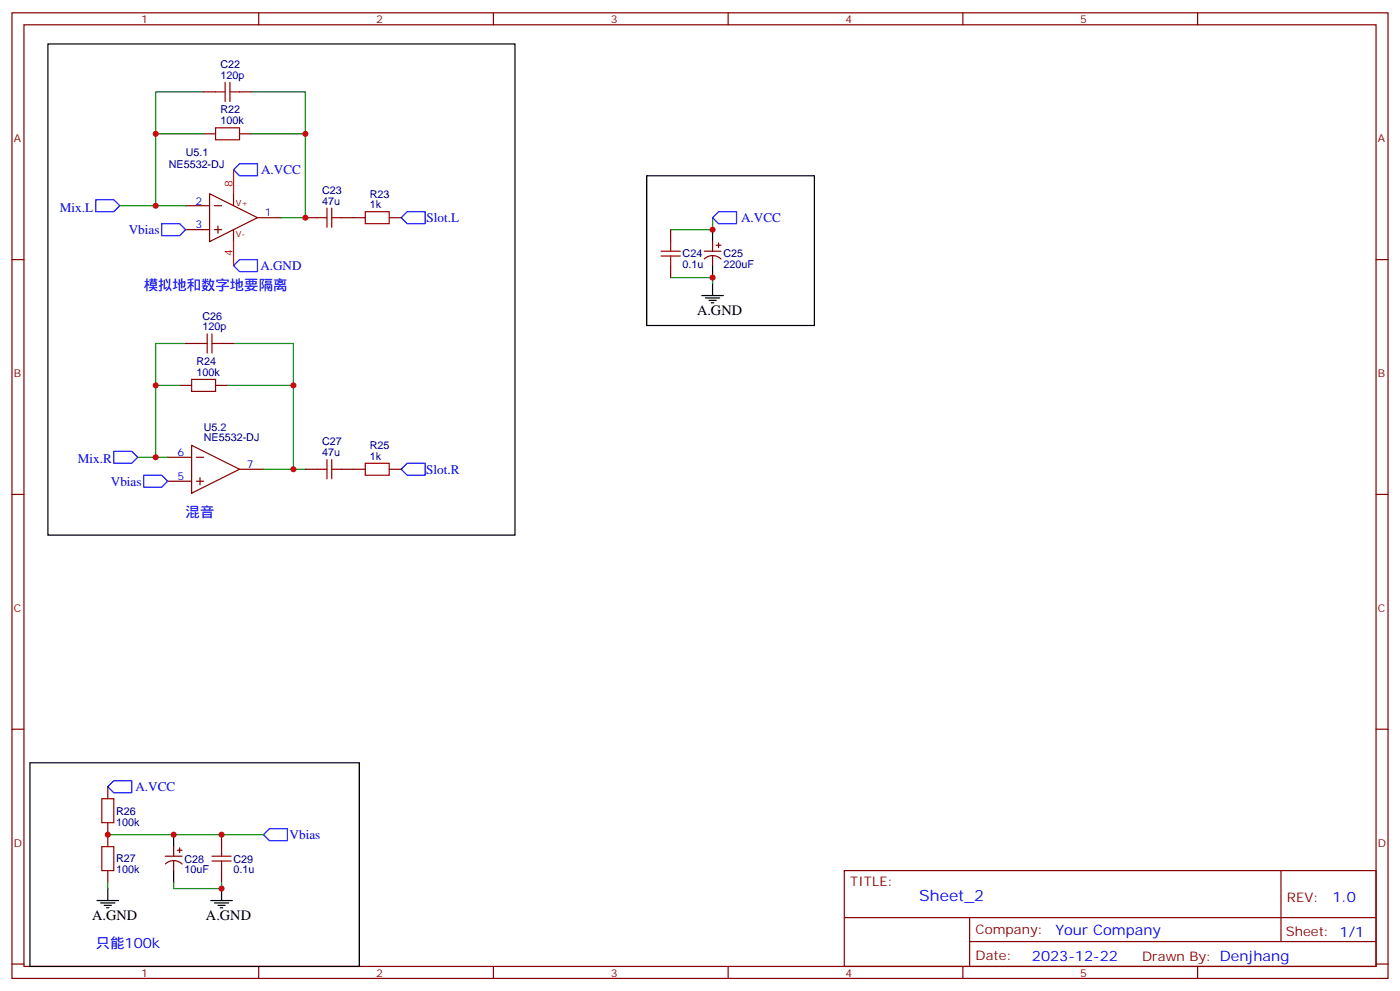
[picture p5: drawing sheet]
<svg xmlns="http://www.w3.org/2000/svg" width="412mm" height="292mm" viewBox="0 0 412 292" stroke-linecap="round" stroke-linejoin="round" font-family="sans-serif">
<g fill="none" stroke="#870000" stroke-width=".35">
<path d="M3.5 3.8h405.4v284.3h-405.4zM7.1 7.3h398.2v277.3h-398.2zM76.2 3.8v3.5M145.3 3.8v3.5M214.5 3.8v3.5M283.6 3.8v3.5M352.8 3.8v3.5M60 39.4h3.5M60 27.1h3.5M70.6 39.4h3.5M70.6 27.1h3.5M61.7 57l14.1 7.1-14.1 7.1z"/>
<path d="M68.8 57v3.6M3.5 76.4h3.6M54.7 60.6h7M54.7 67.6h7M63.1 60.6h2.2M63.1 67.6h2.2M64.2 66.6v2.1M68.8 67.6v3.6M75.8 64.1h7.1M90 64.1h3.5M100.5 64.1h7.1M114.7 64.1h3.5"/>
<path d="M197.6 67.6v3.6M197.6 78.2v3.5M207.4 74h5M207.5 76.2a3.5 3.5 0 0 1 4.9 .1M209.9 71.2v2.8M209.9 75.4v2.8M211 72.2h1.4M211.7 71.5v1.4M405.3 76.4h3.6M52.9 113.5h3.5M54.7 101.1h3.5M63.5 113.5h3.5"/>
<path d="M65.3 101.1h3.5M49.4 134.7h7M56.4 131.1l14.2 7.1-14.2 7zM57.9 134.7h2.1M70.6 138.2h7M90 138.2h3.5M100.5 138.2h7.1M114.7 138.2h3.5M3.5 145.6h3.6M49.4 141.7h7M57.9 141.7h2.1M58.9 140.7v2.1"/>
<path d="M405.3 145.6h3.6M3.5 214.7h3.6M405.3 214.7h3.6M31.7 231.7v3.5M31.7 242.3v7M31.7 256.4v3.5M48.7 252.1h4.9M48.7 254.4a3.5 3.5 0 0 1 4.9 0M51.2 249.3v2.8M51.2 253.5v2.9M52.2 250.4h1.4M52.9 249.7v1.4"/>
<path d="M65.3 245.8v3.5M65.3 256.4v3.5M248.7 256.4h156.6v28.2h-156.6zM377.3 256.4v20.9M248.7 270.2h156.5M285.6 277.3h119.6M285.6 270.2v14.1M3.5 283.9h3.6M76.2 284.6v3.5M145.3 284.6v3.5M214.5 284.6v3.5M283.6 284.6v3.5"/>
<path d="M352.8 284.6v3.5M405.3 283.9h3.6"/>
</g>
<g fill="none" stroke="#a10000" stroke-width=".35">
<path d="M63.5 37.6h7.1v3.6h-7.1zM63.5 27.1h2.8M66.3 24.2v5.7M67.7 27.1h2.9M67.7 24.2v5.7M93.5 64.1h2.8M96.3 61.3v5.6M97.7 64.1h2.8M97.7 61.3v5.6M107.6 62.3h7.1v3.6h-7.1zM194.7 75.4h5.7M194.7 74h5.7"/>
<path d="M197.6 71.2v2.8M197.6 75.4v2.8M61 98.3v5.7M62.4 98.3v5.7M56.4 111.7h7.1v3.6h-7.1zM58.2 101.1h2.8M62.4 101.1h2.9M93.5 138.2h2.8M96.3 135.4v5.6M97.7 135.4v5.6M97.7 138.2h2.8M107.6 136.4h7.1v3.5h-7.1z"/>
<path d="M30 235.2h3.5v7.1h-3.5zM30 249.3h3.5v7.1h-3.5zM62.4 253.5h5.7M62.4 252.1h5.7M65.3 249.3v2.8M65.3 253.5v2.9"/>
</g>
<g fill="none" stroke="#000" stroke-width=".35">
<path d="M190.5 51.8h49.4v44h-49.4zM209.9 67.6v3.6M209.9 78.2v3.5M206.7 87h6.4M207.8 87.7h4.2M208.8 88.4h2.2M209.5 89.1h.8M209.9 83.5v3.5M8.8 224.6h97v60h-97zM51.2 245.8v3.5M51.2 256.4v3.5M28.6 265.2h6.3"/>
<path d="M29.6 265.9h4.3M30.7 266.6h2.1M31.4 267.3h.7M31.7 261.7v3.5M62.1 265.2h6.3M63.1 265.9h4.3M64.2 266.6h2.1M64.9 267.3h.7M65.3 261.7v3.5"/>
</g>
<path d="M28.2 58.8h5.3l1.8 1.8-1.8 1.7h-5.3zM70.6 48.2h5.2v3.6h-5.2l-1.8-1.8zM47.6 65.9h5.3l1.8 1.7-1.8 1.8h-5.3zM68.8 78.2l1.8-1.8h5.2v3.6h-5.2zM119.9 62.3h5.3v3.6h-5.3l-1.7-1.8zM211.7 62.3h5.3v3.6h-5.3l-1.8-1.8zM33.5 132.9h5.3l1.8 1.8-1.8 1.7h-5.3zM42.3 139.9h5.3l1.8 1.8-1.8 1.8h-5.3zM119.9 136.4h5.3v3.5h-5.3l-1.7-1.7zM33.5 229.9h5.3v3.5h-5.3l-1.8-1.7zM79.4 244h5.3v3.5h-5.3l-1.8-1.7z" fill="none" stroke="#00f" stroke-width=".35"/>
<g fill="none" stroke="#008700" stroke-width=".35">
<path d="M60 27.1h-14.1v12.3M60 39.4h-14.1v21.2M74.1 27.1h15.9v12.3M74.1 39.4h15.9v24.7h-7.1M35.3 60.6h19.4M209.9 64.1v3.5h-12.3M197.6 81.7h12.3v1.8M52.9 113.5h-7v21.2M54.7 101.1h-8.8v12.4M67 113.5h19.4v24.7h-8.8M68.8 101.1h17.6v12.4M40.6 134.7h8.8"/>
<path d="M86.4 138.2h3.6M31.7 245.8h45.9M31.7 259.9v1.8M51.2 259.9v1.8h14.1v-1.8"/>
</g>
<path d="M68.8 50v7M68.8 71.2v7" fill="none" stroke="#f00" stroke-width=".35"/>
<g fill="#c00">
<circle cx="51.2" cy="245.8" r=".88"/>
<circle cx="31.8" cy="245.8" r=".88"/>
<circle cx="65.3" cy="261.7" r=".88"/>
<circle cx="65.3" cy="245.8" r=".88"/>
<circle cx="45.9" cy="113.5" r=".88"/>
<circle cx="45.9" cy="134.7" r=".88"/>
<circle cx="45.9" cy="39.4" r=".88"/>
<circle cx="45.9" cy="60.6" r=".88"/>
<circle cx="86.4" cy="113.5" r=".88"/>
<circle cx="90" cy="39.4" r=".88"/>
<circle cx="86.4" cy="138.2" r=".88"/>
<circle cx="90" cy="64.1" r=".88"/>
<circle cx="209.9" cy="81.7" r=".88"/>
<circle cx="209.9" cy="67.6" r=".88"/>
</g>
<path d="M14.1 12.9h137.6v144.7h-137.6z" fill="none" stroke="#000" stroke-width=".35"/>
<text font-size="4.6" fill="#00f" x="270.8" y="265.4">Sheet_2</text>
<g font-size="4.2" fill="#00f">
<text x="42.3" y="85.3">模拟地和数字地要隔离</text>
<text x="54.7" y="152.3">混音</text>
<text x="392.5" y="265.6">1.0</text>
<text x="310.9" y="275.2">Your Company</text>
<text x="28.2" y="279.3">只能100k</text>
<text x="304" y="283">2023-12-22</text>
</g>
<g font-size="4.2">
<text x="205.3" y="92.7">A.GND</text>
<text x="27.2" y="270.8">A.GND</text>
<text x="60.7" y="270.8">A.GND</text>
</g>
<g font-size="3.9" fill="#00f">
<text x="76.9" y="51.2">A.VCC</text>
<text x="17.6" y="62.3">Mix.L</text>
<text x="125.7" y="65.3">Slot.L</text>
<text x="218.3" y="65.4">A.VCC</text>
<text x="37.9" y="68.9">Vbias</text>
<text x="76.7" y="79.5">A.GND</text>
<text x="22.9" y="136.4">Mix.R</text>
<text x="32.7" y="143">Vbias</text>
<text x="125.6" y="139.5">Slot.R</text>
<text x="39.9" y="232.9">A.VCC</text>
<text x="85.3" y="247">Vbias</text>
</g>
<g font-size="3.9" fill="#800">
<text x="250.5" y="260.9">TITLE:</text>
<text x="379.1" y="265.6">REV:</text>
<text x="287.4" y="275.1">Company:</text>
<text x="378.7" y="275.8">Sheet: 1/1</text>
<text x="287.4" y="282.8">Date:</text>
<text x="336.4" y="282.9">Drawn By: Denjhang</text>
</g>
<g font-size="3.2" fill="#800">
<text x="41.6" y="6.8">1</text>
<text x="110.8" y="6.8">2</text>
<text x="179.9" y="6.8">3</text>
<text x="249.1" y="6.8">4</text>
<text x="318.2" y="6.8">5</text>
<text x="4.1" y="41.9">A</text>
<text x="405.9" y="41.9">A</text>
<text x="4.1" y="111">B</text>
<text x="405.9" y="111">B</text>
<text x="4.1" y="180.2">C</text>
<text x="405.9" y="180.2">C</text>
<text x="4.1" y="249.3">D</text>
<text x="405.9" y="249.3">D</text>
<text x="41.6" y="287.6">1</text>
<text x="110.8" y="287.6">2</text>
<text x="179.9" y="287.6">3</text>
<text x="249.1" y="287.6">4</text>
<text x="318.2" y="287.6">5</text>
</g>
<g font-size="3.2" fill="#000080">
<text x="64.9" y="23.2">120p</text>
<text x="64.9" y="20">C22</text>
<text x="64.9" y="33.4">R22</text>
<text x="64.9" y="36.6">100k</text>
<text x="54.7" y="45.8">U5.1</text>
<text x="49.7" y="49.4">NE5532-DJ</text>
<text x="94.9" y="57">C23</text>
<text x="108.9" y="58.2">R23</text>
<text x="94.9" y="60.2">47u</text>
<text x="108.9" y="61.3">1k</text>
<text x="201.1" y="75.8">C24</text>
<text x="213.1" y="75.8">C25</text>
<text x="201.1" y="79">0.1u</text>
<text x="213.1" y="79">220uF</text>
<text x="59.6" y="94.1">C26</text>
<text x="59.6" y="97.3">120p</text>
<text x="57.9" y="107.4">R24</text>
<text x="57.9" y="110.7">100k</text>
<text x="60" y="130">NE5532-DJ</text>
<text x="60" y="126.8">U5.2</text>
<text x="94.9" y="131.1">C27</text>
<text x="94.9" y="134.3">47u</text>
<text x="108.9" y="135.4">1k</text>
<text x="108.9" y="132.3">R25</text>
<text x="34.2" y="239.9">R26</text>
<text x="34.2" y="243.1">100k</text>
<text x="34.2" y="257.2">100k</text>
<text x="34.2" y="254">R27</text>
<text x="54.3" y="257.1">10uF</text>
<text x="54.3" y="254">C28</text>
<text x="68.8" y="257.2">0.1u</text>
<text x="68.8" y="254">C29</text>
</g>
<g font-size="3.2" fill="#f00">
<text x="68.4" y="54.9" transform="rotate(-90 68.4 54.9)">8</text>
<text x="68.4" y="75.3" transform="rotate(-90 68.4 75.3)">4</text>
</g>
<g font-size="3.2" fill="#00f">
<text x="57.6" y="60.2">2</text>
<text x="78" y="63.7">1</text>
<text x="57.6" y="67.3">3</text>
<text x="52.3" y="134.3">6</text>
<text x="72.7" y="137.8">7</text>
<text x="52.3" y="141.4">5</text>
</g>
<g font-size="2.5" fill="#800">
<text x="69.5" y="60.6">V+</text>
<text x="69.5" y="69.7">V-</text>
</g>
</svg>
